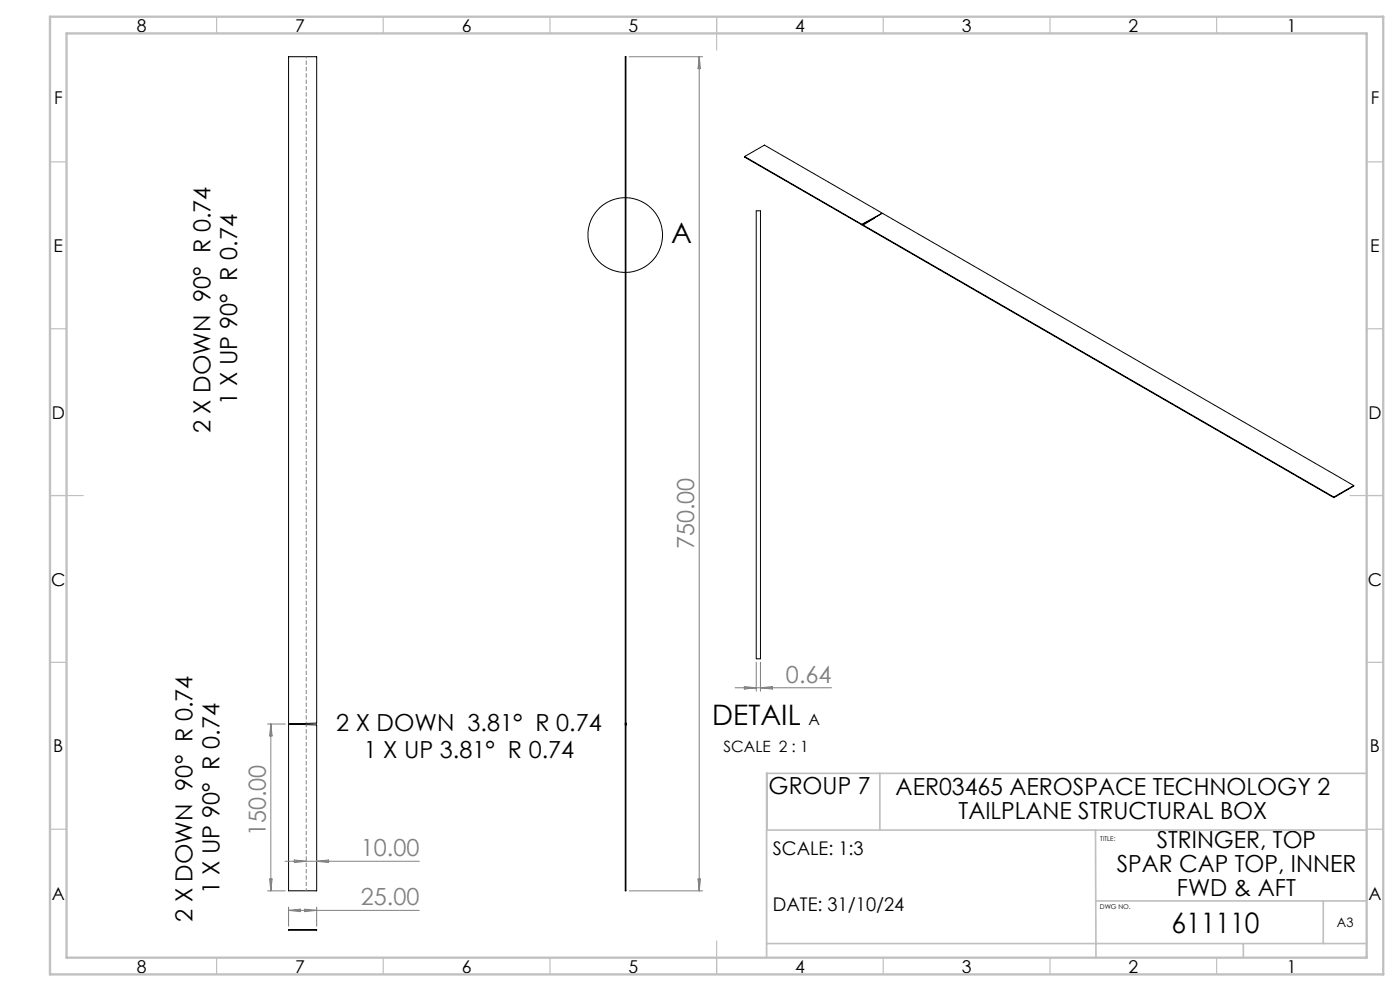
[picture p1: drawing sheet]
<svg xmlns="http://www.w3.org/2000/svg" width="420mm" height="297mm" viewBox="0 0 420 297" stroke-linecap="round" stroke-linejoin="round" font-family="sans-serif">
<g fill="none" stroke="#000" stroke-width=".3">
<path d="M86.6 17h8.4v199.7l-8.2 .3 8.2 .3v49.7h-8.4zM187.6 17h.2v250h-.2zM223.4 46.9l35.2 20.3M223.4 46.9l5.9-3.4 176.8 102M223.4 46.9v.2l35.2 20.3M226.9 63.2h1.2v134.2h-1.2zM258.6 67.2l5.9-3.2-5.6 3.4M258.6 67.2v.2M258.9 67.4l141.3 81.6M258.9 67.4v.2l141.3 81.6M262.3 65.4l-3.7 2M400.2 149v.2"/>
<path d="M406.1 145.5l-5.9 3.5M406.1 145.5v.2l-5.9 3.5M187.6 217h.2M187.6 217.3h.2M187.6 216.7h.2M86.6 278.6h8.4v.2h-8.4z"/>
<circle cx="187.6" cy="70.4" r="11.2"/>
</g>
<path d="M86.8 217h-.2" fill="none" stroke="#808080" stroke-width=".3" stroke-dasharray="1.3 .6" stroke-linecap="butt"/>
<path d="M91.9 267v-49.9" fill="none" stroke="#808080" stroke-width=".3" stroke-dasharray="1.3 .6" stroke-dashoffset=".5" stroke-linecap="butt"/>
<path d="M91.9 216.8v-199.8" fill="none" stroke="#808080" stroke-width=".3" stroke-dasharray="1.3 .6" stroke-dashoffset=".7" stroke-linecap="butt"/>
<g fill="none" stroke="#808080" stroke-width=".3">
<path d="M188.8 17h22M209.8 17v250M209.8 17l.3 3.6h-.7zM226.9 198.5v8.6M228.1 198.4v8.7M80.3 217h5.3M81.2 217v50M81.2 217l.4 3.6h-.7zM220.5 206.1h28.9M223.3 205.8l3.6 .3-3.6 .4zM228.1 206.1l3.6-.3v.7zM85.5 258.1h40.3"/>
<path d="M88.3 257.7l3.6 .4-3.6 .4zM95 258.1l3.6-.4v.8zM80.3 267h5.3M80.9 263.5h.7l-.4 3.5zM86.6 271.8v5.8M86.6 272.8h39.2M86.6 272.8l3.5-.3v.7zM91.4 272.5l3.6 .3-3.6 .4zM95 271.8v5.8M188.8 267h22M209.4 263.5h.7l-.3 3.5z"/>
</g>
<g fill="none" stroke="#c0c0c0" stroke-width=".35">
<path d="M65 5v5M115 5v5M165 5v5M215 5v10M265 5v5M315 5v5M365 5v5M15 48.5h5M410 48.5h5M15 98.5h5M410 98.5h5M15 148.5h10"/>
<path d="M405 148.5h10M15 198.5h5M410 198.5h5M15 248.5h5M410 248.5h5M65 287v5M115 287v5M165 287v5M215 282v10M265 287v5M315 287v5M365 287v5"/>
</g>
<path d="M230 231.8v17M263.9 231.8v17M410 231.8h-180v55.2M230 248.8h180M328.6 248.8l.2 38.2M328.7 270h81.3M397 270v12.8M230 282.8h180M373 282.8v4.2" fill="none" stroke="#c0c0c0" stroke-width=".5"/>
<path d="M15 5h400v287h-400zM20 10h390v277h-390z" fill="none" stroke="#c0c0c0" stroke-width=".7"/>
<g font-size="8.5">
<text x="201.3" y="72.8">A</text>
<text x="213.7" y="217.2">DETAIL</text>
<text x="351.4" y="279.7">611110</text>
</g>
<g font-size="7.1">
<text x="71.2" y="121.5" transform="rotate(-90 71.2 121.5)">1 X UP 90° R 0.74</text>
<text x="63.1" y="129.8" transform="rotate(-90 63.1 129.8)">2 X DOWN 90° R 0.74</text>
<text x="100.9" y="219.1">2 X DOWN 3.81° R 0.74</text>
<text x="109.1" y="227.2">1 X UP 3.81° R 0.74</text>
<text x="230.6" y="238">GROUP 7</text>
<text x="268.7" y="238.3">AER03465 AEROSPACE TECHNOLOGY 2</text>
<text x="287.6" y="245.3">TAILPLANE STRUCTURAL BOX</text>
<text x="347" y="254.3">STRINGER, TOP</text>
<text x="335" y="261.3">SPAR CAP TOP, INNER</text>
<text x="65.8" y="268" transform="rotate(-90 65.8 268)">1 X UP 90° R 0.74</text>
<text x="353.1" y="268.4">FWD &amp; AFT</text>
<text x="57.8" y="276.3" transform="rotate(-90 57.8 276.3)">2 X DOWN 90° R 0.74</text>
</g>
<g font-size="7.1" fill="#808080">
<text x="208.3" y="164.7" transform="rotate(-90 208.3 164.7)">750.00</text>
<text x="235.8" y="204.6">0.64</text>
<text x="79.7" y="250.7" transform="rotate(-90 79.7 250.7)">150.00</text>
<text x="108.2" y="256.6">10.00</text>
<text x="108.2" y="271.3">25.00</text>
</g>
<g font-size="5.6">
<text x="231.8" y="256.2">SCALE: 1:3</text>
<text x="231.8" y="273">DATE: 31/10/24</text>
</g>
<g font-size="5.3">
<text x="41" y="9.5">8</text>
<text x="88.5" y="9.5">7</text>
<text x="138.5" y="9.5">6</text>
<text x="188.5" y="9.5">5</text>
<text x="238.5" y="9.5">4</text>
<text x="288.5" y="9.5">3</text>
<text x="338.5" y="9.5">2</text>
<text x="386" y="9.5">1</text>
<text x="16.2" y="31.3">F</text>
<text x="411.2" y="31.3">F</text>
<text x="16.1" y="75.5">E</text>
<text x="411.1" y="75.5">E</text>
<text x="15.5" y="125.5">D</text>
<text x="410.5" y="125.5">D</text>
<text x="15.4" y="175.5">C</text>
<text x="410.4" y="175.5">C</text>
<text x="16" y="225.5">B</text>
<text x="411" y="225.5">B</text>
<text x="15.5" y="269.8">A</text>
<text x="410.5" y="269.8">A</text>
<text x="41" y="291.5">8</text>
<text x="88.5" y="291.5">7</text>
<text x="138.5" y="291.5">6</text>
<text x="188.5" y="291.5">5</text>
<text x="238.5" y="291.5">4</text>
<text x="288.5" y="291.5">3</text>
<text x="338.5" y="291.5">2</text>
<text x="386" y="291.5">1</text>
</g>
<g font-size="4.7">
<text x="242.6" y="217.1">A</text>
<text x="217" y="225.3">SCALE 2 : 1</text>
</g>
<text font-size="3.9" x="401.1" y="277.7">A3</text>
<g font-size="2">
<text x="330.1" y="251.9">TITLE:</text>
<text x="330" y="272.5">DWG NO.</text>
</g>
</svg>
